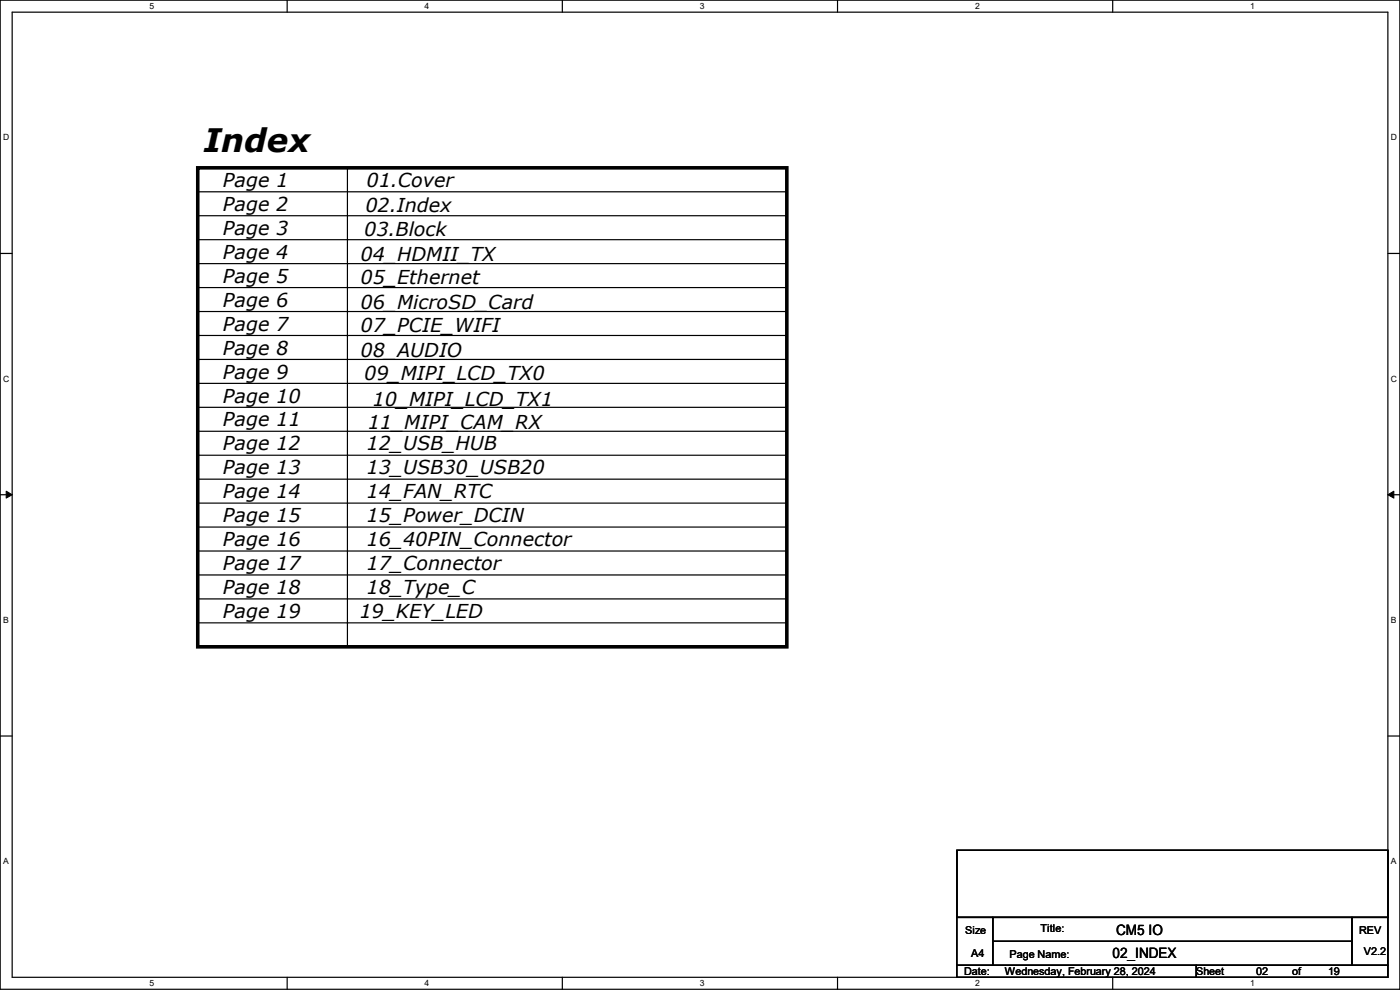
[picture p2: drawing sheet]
<svg xmlns="http://www.w3.org/2000/svg" width="297mm" height="210mm" viewBox="0 0 297 210" stroke-linecap="round" stroke-linejoin="round" font-family="sans-serif">
<g fill="none" stroke="#000" stroke-width=".25">
<path d="M0 0h297v209.8h-297zM2.6 2.6h291.8v204.7h-291.8zM60.9 0v2.6M119.3 0v2.6M177.7 0v2.6M236.1 0v2.6M73.7 35.6v101.6M0 53.8h2.6M42.2 40.7h124.5M42.2 45.8h124.5M42.2 50.8h124.5M42.2 55.9h124.5"/>
<path d="M166.7 40.7h.1M166.7 45.8h.1M166.7 50.8h.1M166.7 55.9h.1M294.4 53.8h2.6M42.2 61h124.5M42.2 66.1h124.5M42.2 71.2h124.5M42.2 76.2h124.5M166.7 61h.1M166.7 66.1h.1M166.7 71.2h.1"/>
<path d="M166.7 76.2h.1M42.2 81.3h124.5M42.2 86.4h124.5M42.2 91.5h124.5M42.2 96.6h124.5M166.7 81.3h.1M166.7 86.4h.1M166.7 91.5h.1M166.7 96.6h.1M0 104.9h2.6M42.2 101.6h124.5M42.2 106.7h124.5"/>
<path d="M42.2 111.8h124.5M42.2 116.9h124.5M166.7 101.6h.1M166.7 106.7h.1M166.7 111.8h.1M166.7 116.9h.1M294.4 104.9h2.6M42.2 122h124.5M42.2 127h124.5M42.2 132.1h124.5M42.2 137.2h124.5M73.7 137.2h.1"/>
<path d="M166.7 122h.1M166.7 127h.1M166.7 132.1h.1M166.7 137.2h.1M0 156.1h2.6M294.4 156.1h2.6M203 180.4h91.4v14.2h-91.4zM203 194.6h7.6v10.2h-7.6zM210.6 194.6h76.2v5.1h-76.2zM210.6 199.7h76.2v5.1h-76.2zM286.8 194.6h7.6v10.2h-7.6zM60.9 207.3v2.5"/>
<path d="M119.3 207.3v2.5M177.7 207.3v2.5M203 204.8h50.8v2.5h-50.8zM236.1 207.3v2.5M253.8 204.8h40.6v2.5h-40.6z"/>
</g>
<path d="M1.3 104.2l1.3 .7-1.3 .8zM294.4 104.9l1.3-.7v1.5z" fill="#000"/>
<path d="M1.3 104.2l1.3 .7-1.3 .8zM294.4 104.9l1.3-.7v1.5z" fill="none" stroke="#000" stroke-width=".21"/>
<path d="M42 35.6h124.9v101.6h-124.9z" fill="none" stroke="#000" stroke-width=".76"/>
<text font-size="6.9" x="43.2" y="32.3">Index</text>
<g font-size="4.1">
<text x="47.3" y="39.7">Page 1</text>
<text x="77.8" y="39.7">01.Cover</text>
<text x="47.3" y="44.7">Page 2</text>
<text x="77.5" y="45">02.Index</text>
<text x="47.3" y="49.8">Page 3</text>
<text x="77.3" y="50.1">03.Block</text>
<text x="47.3" y="60">Page 5</text>
<text x="47.3" y="54.9">Page 4</text>
<text x="76.5" y="55.4">04_HDMII_TX</text>
<text x="47.3" y="65.1">Page 6</text>
<text x="76.5" y="65.6">06_MicroSD_Card</text>
<text x="76.5" y="60.2">05_Ethernet</text>
<text x="47.3" y="70.1">Page 7</text>
<text x="76.5" y="70.4">07_PCIE_WIFI</text>
<text x="47.3" y="75.2">Page 8</text>
<text x="76.5" y="75.7">08_AUDIO</text>
<text x="47.3" y="80.3">Page 9</text>
<text x="77.3" y="80.6">09_MIPI_LCD_TX0</text>
<text x="47.3" y="85.4">Page 10</text>
<text x="79" y="86.1">10_MIPI_LCD_TX1</text>
<text x="47.3" y="95.5">Page 12</text>
<text x="47.3" y="90.5">Page 11</text>
<text x="77.8" y="95.5">12_USB_HUB</text>
<text x="78" y="91">11_MIPI_CAM_RX</text>
<text x="47.3" y="100.6">Page 13</text>
<text x="77.8" y="100.6">13_USB30_USB20</text>
<text x="47.3" y="105.7">Page 14</text>
<text x="77.8" y="105.7">14_FAN_RTC</text>
<text x="47.3" y="110.8">Page 15</text>
<text x="77.8" y="110.8">15_Power_DCIN</text>
<text x="47.3" y="115.9">Page 16</text>
<text x="77.8" y="115.9">16_40PIN_Connector</text>
<text x="47.3" y="120.9">Page 17</text>
<text x="77.8" y="120.9">17_Connector</text>
<text x="47.3" y="126">Page 18</text>
<text x="47.3" y="131.1">Page 19</text>
<text x="76.2" y="131.1">19_KEY_LED</text>
<text x="77.8" y="126">18_Type_C</text>
</g>
<g font-size="3">
<text x="236" y="203.2">02_INDEX</text>
<text x="236.8" y="198.4">CM5 IIIO</text>
<text x="236.8" y="198.4">CM5 O</text>
</g>
<g font-size="2.3">
<text x="220.8" y="197.7">Title:</text>
<text x="204.8" y="198.2">Size</text>
<text x="206" y="203">A4</text>
<text x="214.2" y="203.3">Page Name:</text>
<text x="288.3" y="198.2">REV</text>
<text x="289.3" y="202.5">V2.2</text>
<text x="204.5" y="206.8">Date:</text>
<text x="213.1" y="206.8">Wednesday, February 28, 2024</text>
<text x="253.8" y="206.8">Sheet</text>
<text x="266.5" y="206.8">02</text>
<text x="274.1" y="206.8">of</text>
<text x="281.7" y="206.8">19</text>
</g>
<g font-size="1.8">
<text x="31.7" y="1.9">5</text>
<text x="90.1" y="1.9">4</text>
<text x="148.5" y="1.9">3</text>
<text x="206.8" y="1.9">2</text>
<text x="265.2" y="1.9">1</text>
<text x=".7" y="29.8">D</text>
<text x="295.1" y="29.8">D</text>
<text x=".7" y="80.9">C</text>
<text x="295.1" y="80.9">C</text>
<text x=".7" y="132.1">B</text>
<text x="295.1" y="132.1">B</text>
<text x=".7" y="183.3">A</text>
<text x="295.1" y="183.3">A</text>
<text x="31.7" y="209.2">5</text>
<text x="90.1" y="209.2">4</text>
<text x="148.5" y="209.2">3</text>
<text x="206.8" y="209.2">2</text>
<text x="265.2" y="209.2">1</text>
</g>
</svg>
